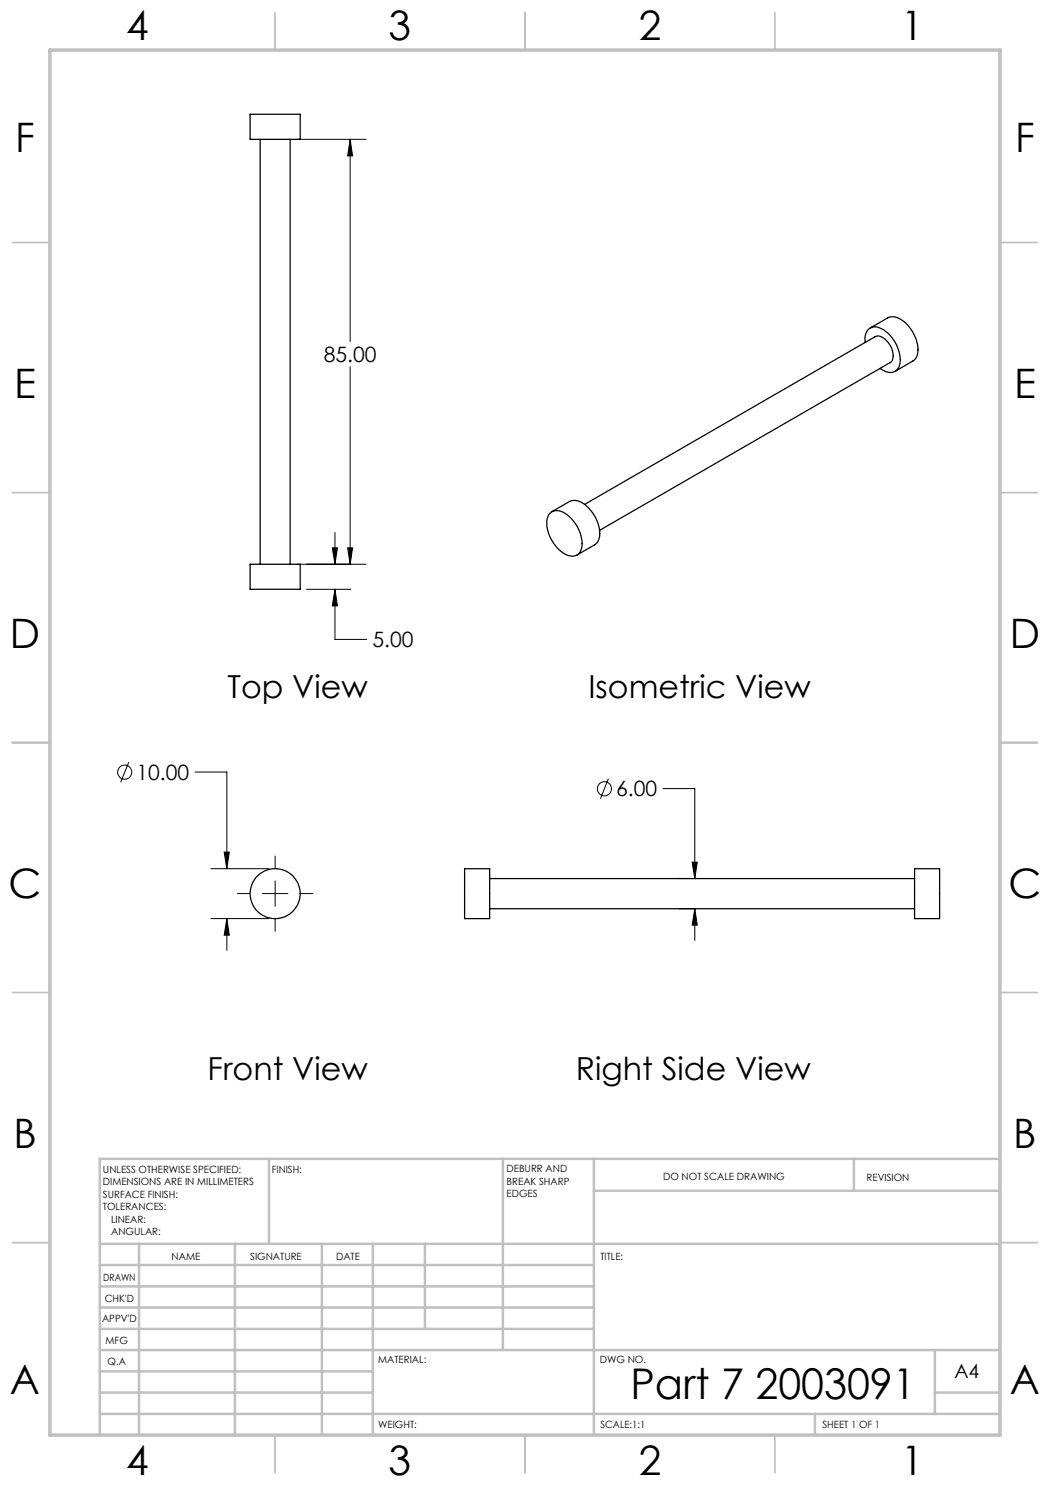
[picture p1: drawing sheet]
<svg xmlns="http://www.w3.org/2000/svg" width="210mm" height="297mm" viewBox="0 0 210 297" stroke-linecap="round" stroke-linejoin="round" font-family="sans-serif">
<g fill="none" stroke="#000" stroke-width=".2">
<path d="M59.3 27.9h13.9M70 27.9v40.4M70 27.9l.5 3.3h-1zM70 73.3v39.6M59.3 112.9h13.9M61.3 117.9h8.9M66.5 109.6h1l-.5 3.3zM67 117.9v10h6.3M67 106.5v6.4M67 117.9l.5 3.3h-1zM69.5 109.6h1l-.5 3.3zM25.8 152.4l-1.7 4.1"/>
<path d="M39 154.4h6.4v19.3M121.7 155.7l-1.6 4.1M132.6 157.7h6.4v18M42.2 173.7h11.6M44.8 170.4h1.1l-.5 3.3zM47.5 178.7h2.5M52.5 178.7h5.1M55 171.2v2.4M55 176.2v5.1M60.1 178.7h2.5M135.8 175.7h3.4M138.4 172.4h1.1l-.5 3.3z"/>
<path d="M42.2 183.7h11.6M45.4 183.7v6.4M45.4 183.7l.5 3.3h-1.1zM55 183.8v2.5M135.8 181.7h3.4M139 181.7l.5 3.3h-1.1zM139 181.7v6.4"/>
<circle cx="24.9" cy="154.4" r="1.42"/>
<circle cx="120.9" cy="157.7" r="1.42"/>
</g>
<g fill="none" stroke="#c0c0c0" stroke-width=".35">
<path d="M55 2.5v7.5M105 2.5v7.5M155 2.5v7.5M2.5 48.5h7.5M200 48.5h7.5M2.5 98.5h7.5M200 98.5h7.5M2.5 148.5h7.5M200 148.5h7.5M2.5 198.5h7.5M200 198.5h7.5M2.5 248.5h7.5"/>
<path d="M200 248.5h7.5M55 287v7.5M105 287v7.5M155 287v7.5"/>
</g>
<g fill="none" stroke="#c0c0c0" stroke-width=".5">
<path d="M53.8 231.8v17M100.6 231.8v38.2M118.8 231.8v55.2M118.8 238.2h81.2M170.8 231.8v6.4M200 231.8h-180v55.2M20 248.8h180M20 257.3h98.8M20 253h98.8M27.8 248.8v38.2M47 248.8v38.2M64.4 248.8v38.2"/>
<path d="M74.6 248.8v38.2M85 248.8v17M20 265.8h98.8M20 261.5h98.8M20 278.5h54.6M20 274.3h54.6M20 270h180M187 278.5h13M187 270v12.8M20 282.8h180M163 282.8v4.2"/>
</g>
<path d="M10 10h190v277h-190z" fill="none" stroke="#c0c0c0" stroke-width=".7"/>
<path d="M45.4 183.7l.5 3.3h-1.1zM44.8 170.4h1.1l-.5 3.3zM70 27.9l.5 3.3h-1zM69.5 109.6h1l-.5 3.3zM66.5 109.6h1l-.5 3.3zM67 117.9l.5 3.3h-1zM139 181.7l.5 3.3h-1.1zM138.4 172.4h1.1l-.5 3.3z" fill="#000"/>
<g fill="none" stroke="#000" stroke-width=".25">
<path d="M50 22.9h10v5h-10zM52 27.9v85M58 27.9v85M173 68.5a2.52 2.52 0 0 1 1.8-3.1 6.1 6.1 0 0 1 4.9 4.5 3.9 3.9 0 0 1-.5 4.2 2.54 2.54 0 0 1-3.2-.4M174 65.6l3.6-2a2.85 2.85 0 0 1 3.1 .6 7.4 7.4 0 0 1 2.8 6.6l-.3 .7-.4 .6-3.8 2.2M50 112.9h10v5h-10zM110.2 102.5a2.68 2.68 0 0 1 3.3 .5 7.3 7.3 0 0 1 2.8 6.6 1.92 1.92 0 0 1-2.8 1.5 7.4 7.4 0 0 1-4.1-7.4l.3-.7zM110.4 102.3l3.5-2a3.2 3.2 0 0 1 3.5 1 6.9 6.9 0 0 1 2.3 6.6l-.6 .9-3.7 2.2M116.9 100.9l58.1-33.6a2.47 2.47 0 0 1 2.8 1.5 3.3 3.3 0 0 1 .5 3.5l-58.4 33.8M92.9 173.7h5v10h-5zM97.9 175.7h85M182.9 173.7h5v10h-5z"/>
<path d="M97.9 181.7h85"/>
<circle cx="55" cy="178.7" r="5"/>
</g>
<text font-size="8.5" x="126.1" y="279.7">Part 7 2003091</text>
<g font-size="8.1">
<text x="25.2" y="8">4</text>
<text x="77.7" y="8">3</text>
<text x="127.7" y="8">2</text>
<text x="180.2" y="8">1</text>
<text x="3" y="30.4">F</text>
<text x="203" y="30.4">F</text>
<text x="2.8" y="79.6">E</text>
<text x="202.8" y="79.6">E</text>
<text x="2" y="129.6">D</text>
<text x="202" y="129.6">D</text>
<text x="1.7" y="179.6">C</text>
<text x="201.7" y="179.6">C</text>
<text x="2.7" y="229.6">B</text>
<text x="202.7" y="229.6">B</text>
<text x="2" y="278.9">A</text>
<text x="202" y="278.9">A</text>
<text x="25.2" y="295">4</text>
<text x="77.7" y="295">3</text>
<text x="127.7" y="295">2</text>
<text x="180.2" y="295">1</text>
</g>
<g font-size="6.3">
<text x="45.5" y="139.6">Top View</text>
<text x="117.7" y="139.6">Isometric View</text>
<text x="41.5" y="216">Front View</text>
<text x="115.2" y="216">Right Side View</text>
</g>
<g font-size="4.2">
<text x="64.8" y="72.4">85.00</text>
<text x="74.5" y="129.4">5.00</text>
<text x="27.3" y="156">10.00</text>
<text x="123.2" y="159.3">6.00</text>
</g>
<text font-size="3.9" x="190.9" y="275.5">A4</text>
<g font-size="2">
<text x="20.6" y="234.6">UNLESS OTHERWISE SPECIFIED:</text>
<text x="20.6" y="237.1">DIMENSIONS ARE IN MILLIMETERS</text>
<text x="20.6" y="239.6">SURFACE FINISH:</text>
<text x="54.4" y="234.6">FINISH:</text>
<text x="101.3" y="234.5">DEBURR AND</text>
<text x="101.3" y="237">BREAK SHARP</text>
<text x="101.3" y="239.5">EDGES</text>
<text x="132.6" y="236">DO NOT SCALE DRAWING</text>
<text x="173.3" y="236.2">REVISION</text>
<text x="20.6" y="242.1">TOLERANCES:</text>
<text x="22.2" y="244.6">LINEAR:</text>
<text x="22.2" y="247.1">ANGULAR:</text>
<text x="34.3" y="252">NAME</text>
<text x="50" y="251.9">SIGNATURE</text>
<text x="67.2" y="251.9">DATE</text>
<text x="120.1" y="251.9">TITLE:</text>
<text x="20.6" y="256.1">DRAWN</text>
<text x="20.9" y="260.3">CHK'D</text>
<text x="20.4" y="264.4">APPV'D</text>
<text x="21.1" y="268.8">MFG</text>
<text x="21.5" y="273">Q.A</text>
<text x="75.6" y="272.5">MATERIAL:</text>
<text x="120" y="272.5">DWG NO.</text>
<text x="75.6" y="285.5">WEIGHT:</text>
<text x="120.1" y="285.6">SCALE:1:1</text>
<text x="164.5" y="285.6">SHEET 1 OF 1</text>
</g>
</svg>
